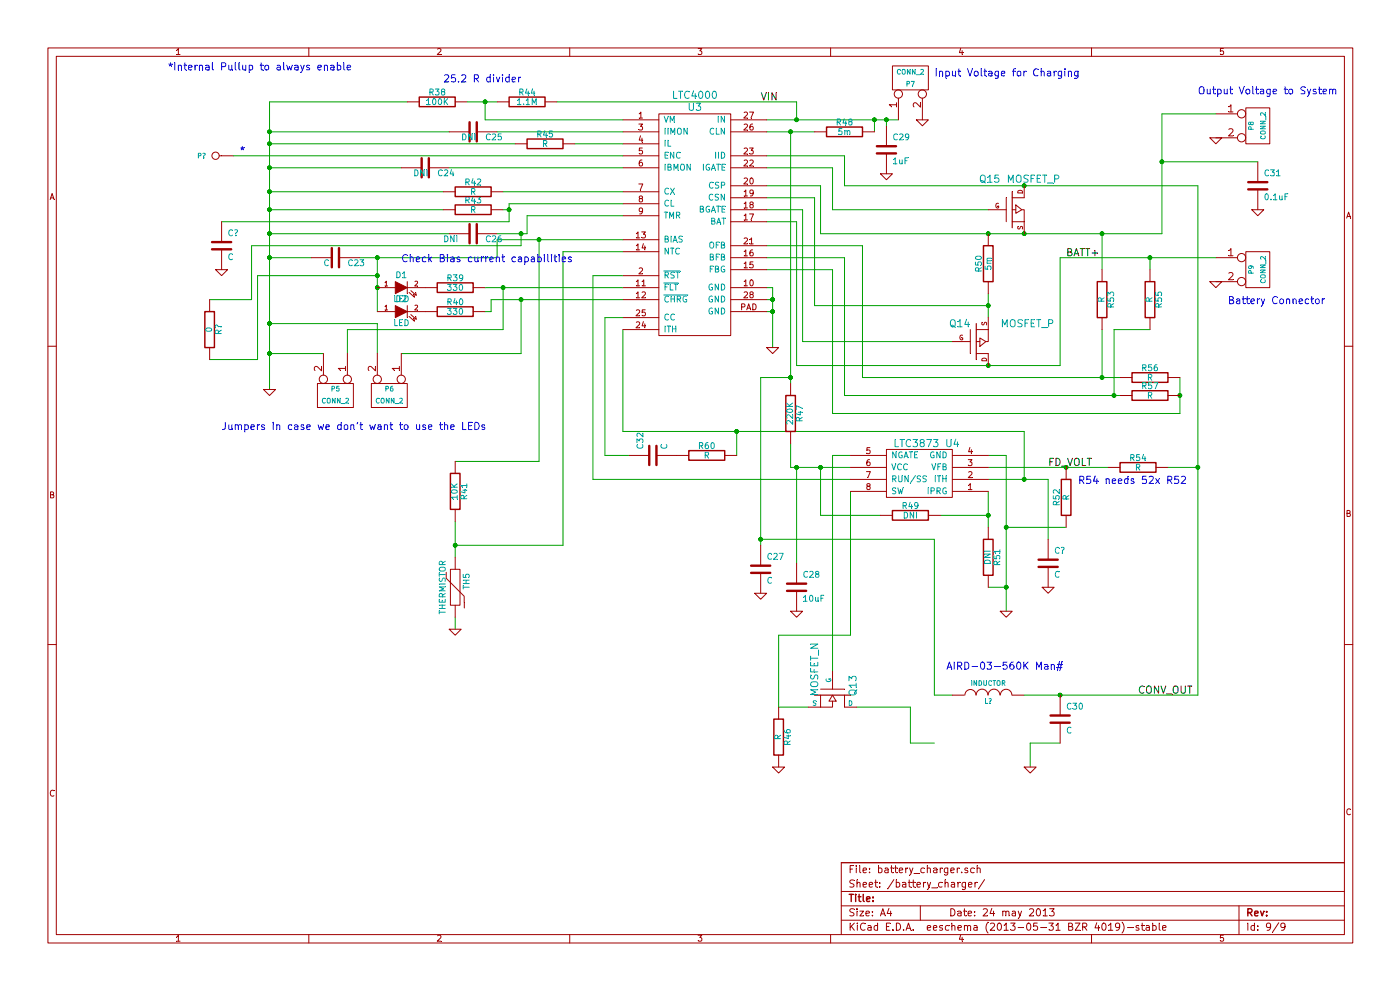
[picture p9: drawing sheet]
EESchema Schematic File Version 2  date 5/24/2013 4:40:19 PM
LIBS:power
LIBS:device
LIBS:transistors
LIBS:conn
LIBS:linear
LIBS:regul
LIBS:74xx
LIBS:cmos4000
LIBS:adc-dac
LIBS:memory
LIBS:xilinx
LIBS:special
LIBS:microcontrollers
LIBS:dsp
LIBS:microchip
LIBS:analog_switches
LIBS:motorola
LIBS:texas
LIBS:intel
LIBS:audio
LIBS:interface
LIBS:digital-audio
LIBS:philips
LIBS:display
LIBS:cypress
LIBS:siliconi
LIBS:opto
LIBS:atmel
LIBS:contrib
LIBS:valves
LIBS:schematic_lib
LIBS:Misc
LIBS:Connectors
LIBS:batt_test_parts-cache
EELAYER 25  0
EELAYER END
$Descr A4 11700 8267
encoding utf-8
Sheet 9 9
Title ""
Date "24 may 2013"
Rev ""
Comp ""
Comment1 ""
Comment2 ""
Comment3 ""
Comment4 ""
$EndDescr
Text Notes 2000 1300 0    60   ~ 0
*
$Comp
L CONN_1 P?
U 1 1
P 1800 1300
F 0 "P?" H 1880 1300 40  0000 L CNN
F 1 "CONN_1" H 1800 1355 30  0001 C CNN
	1    1800 1300
	-1   0    0    1   
$EndComp
Wire Wire Line
	5200 1300 1950 1300
Wire Wire Line
	1750 2500 2100 2500
Wire Wire Line
	2100 2500 2100 2050
Wire Wire Line
	2100 2050 4350 2050
Connection ~ 4350 1950
Wire Wire Line
	4350 2050 4350 1950
Connection ~ 8550 4000
Wire Wire Line
	8750 4500 8750 4000
Wire Wire Line
	8750 4000 8250 4000
Wire Wire Line
	7950 5800 7800 5800
Connection ~ 6150 3600
Wire Wire Line
	6150 3800 6150 3600
Connection ~ 8850 5800
Wire Wire Line
	7350 4300 6850 4300
Wire Wire Line
	6850 4300 6850 3900
Connection ~ 6350 4500
Wire Wire Line
	7800 5800 7800 4500
Wire Wire Line
	7800 4500 6350 4500
Wire Wire Line
	6600 3700 6600 3900
Wire Wire Line
	6750 5900 6500 5900
Wire Wire Line
	6950 5600 6950 3800
Connection ~ 10000 3900
Wire Wire Line
	10000 1550 10000 5800
Connection ~ 6650 3900
Wire Wire Line
	6650 3900 6650 4700
Wire Wire Line
	10000 3900 9750 3900
Connection ~ 8400 4400
Wire Wire Line
	8400 5100 8400 3800
Connection ~ 6850 3900
Connection ~ 9600 2150
Wire Wire Line
	9600 2150 9600 2250
Connection ~ 9200 3150
Wire Wire Line
	9200 2750 9200 3150
Wire Wire Line
	9350 3300 7050 3300
Connection ~ 9850 3300
Wire Wire Line
	9850 3450 6950 3450
Wire Wire Line
	9850 3450 9850 3150
Wire Wire Line
	6950 3450 6950 2250
Wire Wire Line
	6950 2250 6400 2250
Wire Wire Line
	7200 2050 7200 3150
Wire Wire Line
	7200 2050 6400 2050
Wire Wire Line
	3800 3850 4500 3850
Connection ~ 3800 4550
Wire Wire Line
	3800 4650 3800 4350
Wire Wire Line
	3800 4550 4700 4550
Wire Wire Line
	4700 4550 4700 2100
Wire Wire Line
	4700 2100 5200 2100
Connection ~ 3150 2150
Wire Wire Line
	3150 2150 3150 2600
Wire Wire Line
	2250 2150 2600 2150
Wire Wire Line
	4150 2000 4150 2150
Wire Wire Line
	4150 2000 5200 2000
Wire Wire Line
	2900 2950 2900 2750
Wire Wire Line
	2900 2750 4200 2750
Connection ~ 4200 2400
Wire Wire Line
	4200 2750 4200 2400
Connection ~ 2250 2700
Wire Wire Line
	2250 2700 3150 2700
Wire Wire Line
	3150 2700 3150 2950
Wire Wire Line
	4050 2400 5200 2400
Connection ~ 2250 1950
Wire Wire Line
	3750 1950 2250 1950
Connection ~ 2250 1750
Wire Wire Line
	3700 1750 2250 1750
Connection ~ 2250 1600
Wire Wire Line
	3700 1600 2250 1600
Connection ~ 2250 1400
Wire Wire Line
	3350 1400 2250 1400
Connection ~ 2250 1200
Wire Wire Line
	4300 1200 2250 1200
Connection ~ 2250 1100
Wire Wire Line
	3750 1100 2250 1100
Connection ~ 4050 850 
Wire Wire Line
	5200 1000 4050 1000
Wire Wire Line
	4050 1000 4050 850 
Wire Wire Line
	3900 850  4150 850 
Wire Wire Line
	8550 4000 8550 3600
Wire Wire Line
	8550 3600 5200 3600
Wire Wire Line
	5200 3600 5200 2750
Connection ~ 6650 1000
Wire Wire Line
	6650 1850 6650 3050
Wire Wire Line
	6650 1850 6400 1850
Connection ~ 8250 2550
Wire Wire Line
	8250 2650 8250 2450
Wire Wire Line
	8250 2550 6800 2550
Wire Wire Line
	6800 2550 6800 1650
Wire Wire Line
	6850 1550 6850 1950
Wire Wire Line
	6850 1550 6400 1550
Wire Wire Line
	7050 1300 7050 1550
Wire Wire Line
	10150 950  9700 950 
Wire Wire Line
	7050 1300 6400 1300
Wire Wire Line
	6600 3900 7100 3900
Wire Wire Line
	6600 3200 6600 1100
Connection ~ 7400 1000
Wire Wire Line
	7400 1050 7400 1000
Wire Wire Line
	6800 1100 6400 1100
Wire Wire Line
	6400 2600 6450 2600
Wire Wire Line
	6450 2900 6450 2400
Wire Wire Line
	6450 2400 6400 2400
Wire Wire Line
	6400 1000 7500 1000
Wire Wire Line
	6400 2500 6450 2500
Connection ~ 6450 2500
Connection ~ 6450 2600
Wire Wire Line
	7300 1000 7300 1100
Connection ~ 7300 1000
Connection ~ 6600 1100
Wire Wire Line
	8400 3800 8250 3800
Wire Wire Line
	6400 1400 6950 1400
Wire Wire Line
	6950 1400 6950 1750
Wire Wire Line
	6950 1750 8250 1750
Wire Wire Line
	6800 1650 6400 1650
Connection ~ 8250 1950
Wire Wire Line
	6400 1750 6700 1750
Wire Wire Line
	6700 1750 6700 2850
Wire Wire Line
	6700 2850 7950 2850
Wire Wire Line
	5200 2300 4950 2300
Wire Wire Line
	4950 2300 4950 4000
Wire Wire Line
	4950 4000 7100 4000
Wire Wire Line
	6650 1000 6650 850 
Wire Wire Line
	6650 850  4650 850 
Wire Wire Line
	3400 850  2250 850 
Wire Wire Line
	2250 850  2250 3250
Wire Wire Line
	4150 1100 5200 1100
Wire Wire Line
	4800 1200 5200 1200
Wire Wire Line
	3750 1400 5200 1400
Wire Wire Line
	4200 1600 5200 1600
Wire Wire Line
	5200 1700 4250 1700
Wire Wire Line
	4250 1750 4200 1750
Wire Wire Line
	5200 1800 4400 1800
Wire Wire Line
	4400 1800 4400 1950
Wire Wire Line
	4400 1950 4150 1950
Wire Wire Line
	4050 2600 4100 2600
Wire Wire Line
	4100 2600 4100 2500
Wire Wire Line
	4100 2500 5200 2500
Connection ~ 3150 2400
Wire Wire Line
	2700 2950 2250 2950
Connection ~ 2250 2950
Wire Wire Line
	3350 2950 4350 2950
Wire Wire Line
	4350 2950 4350 2500
Connection ~ 4350 2500
Connection ~ 2250 2150
Wire Wire Line
	4150 2150 3000 2150
Wire Wire Line
	4500 3850 4500 2000
Connection ~ 4500 2000
Wire Wire Line
	3800 5150 3800 5250
Wire Wire Line
	6850 1950 9700 1950
Wire Wire Line
	9700 1950 9700 950 
Connection ~ 8550 1950
Wire Wire Line
	6400 2150 7050 2150
Wire Wire Line
	7050 2150 7050 3300
Wire Wire Line
	7200 3150 9350 3150
Wire Wire Line
	9200 1950 9200 2250
Connection ~ 9200 1950
Wire Wire Line
	10150 2150 8850 2150
Wire Wire Line
	8850 2150 8850 3050
Wire Wire Line
	8850 3050 6650 3050
Connection ~ 8250 3050
Wire Wire Line
	9600 2750 9300 2750
Wire Wire Line
	9300 2750 9300 3300
Connection ~ 9300 3300
Wire Wire Line
	8250 4400 8250 4100
Wire Wire Line
	8250 4900 8400 4900
Connection ~ 8400 4900
Wire Wire Line
	7050 1550 10000 1550
Connection ~ 8550 1550
Wire Wire Line
	9250 3900 8250 3900
Connection ~ 8900 3900
Wire Wire Line
	8900 4400 8400 4400
Wire Wire Line
	6950 3800 7100 3800
Wire Wire Line
	7800 6200 7600 6200
Wire Wire Line
	8600 6400 8600 6200
Wire Wire Line
	8600 6200 8850 6200
Wire Wire Line
	7600 6200 7600 5900
Wire Wire Line
	7600 5900 7150 5900
Wire Wire Line
	7100 4100 7100 5300
Wire Wire Line
	7100 5300 6500 5300
Wire Wire Line
	6500 5300 6500 5900
Wire Wire Line
	6600 3150 6350 3150
Connection ~ 6600 3150
Wire Wire Line
	6350 3150 6350 4550
Wire Wire Line
	7850 4300 8250 4300
Connection ~ 8250 4300
Wire Wire Line
	5200 2650 5050 2650
Wire Wire Line
	5050 2650 5050 3800
Wire Wire Line
	5050 3800 5250 3800
Wire Wire Line
	9700 1350 10500 1350
Connection ~ 9700 1350
Wire Wire Line
	10000 5800 8550 5800
Wire Wire Line
	4250 1700 4250 1850
Wire Wire Line
	4250 1850 1850 1850
Connection ~ 4250 1750
Wire Wire Line
	1750 3000 2150 3000
Wire Wire Line
	2150 3000 2150 2300
Wire Wire Line
	2150 2300 3150 2300
Connection ~ 3150 2300
Text Notes 3350 2200 0    60   ~ 0
Check Bias current capabilities
$Comp
L R R?
U 1 1
P 1750 2750
F 0 "R?" V 1830 2750 50  0000 C CNN
F 1 "0" V 1750 2750 50  0000 C CNN
	1    1750 2750
	1    0    0    -1  
$EndComp
$Comp
L GND #PWR?
U 1 1
P 1850 2250
F 0 "#PWR?" H 1850 2250 30  0001 C CNN
F 1 "GND" H 1850 2180 30  0001 C CNN
	1    1850 2250
	1    0    0    -1  
$EndComp
$Comp
L C C?
U 1 1
P 1850 2050
F 0 "C?" H 1900 2150 50  0000 L CNN
F 1 "C" H 1900 1950 50  0000 L CNN
	1    1850 2050
	1    0    0    -1  
$EndComp
Text Notes 3700 700  0    60   ~ 0
25.2 R divider
$Comp
L GND #PWR?
U 1 1
P 8750 4900
F 0 "#PWR?" H 8750 4900 30  0001 C CNN
F 1 "GND" H 8750 4830 30  0001 C CNN
	1    8750 4900
	1    0    0    -1  
$EndComp
$Comp
L C C?
U 1 1
P 8750 4700
F 0 "C?" H 8800 4800 50  0000 L CNN
F 1 "C" H 8800 4600 50  0000 L CNN
	1    8750 4700
	1    0    0    -1  
$EndComp
Text Notes 7900 5600 0    60   ~ 0
AIRD-03-560K Man#
Text Notes 9000 4050 0    60   ~ 0
R54 needs 52x R52
$Comp
L INDUCTOR L?
U 1 1
P 8250 5800
F 0 "L?" V 8200 5800 40  0000 C CNN
F 1 "INDUCTOR" V 8350 5800 40  0000 C CNN
	1    8250 5800
	0    -1   -1   0   
$EndComp
$Comp
L R R60
U 1 1
P 5900 3800
F 0 "R60" V 5980 3800 50  0000 C CNN
F 1 "R" V 5900 3800 50  0000 C CNN
	1    5900 3800
	0    -1   -1   0   
$EndComp
$Comp
L C C32
U 1 1
P 5450 3800
F 0 "C32" H 5500 3900 50  0000 L CNN
F 1 "C" H 5500 3700 50  0000 L CNN
	1    5450 3800
	0    -1   -1   0   
$EndComp
Text Label 8900 2150 0    60   ~ 0
BATT+
Text Label 6350 850  0    60   ~ 0
VIN
Text Label 8750 3900 0    60   ~ 0
FD_VOLT
Text Label 9500 5800 0    60   ~ 0
CONV_OUT
$Comp
L GND #PWR011
U 1 1
P 6350 4950
F 0 "#PWR011" H 6350 4950 30  0001 C CNN
F 1 "GND" H 6350 4880 30  0001 C CNN
	1    6350 4950
	1    0    0    -1  
$EndComp
$Comp
L C C27
U 1 1
P 6350 4750
F 0 "C27" H 6400 4850 50  0000 L CNN
F 1 "C" H 6400 4650 50  0000 L CNN
	1    6350 4750
	1    0    0    -1  
$EndComp
$Comp
L R R47
U 1 1
P 6600 3450
F 0 "R47" V 6680 3450 50  0000 C CNN
F 1 "220K" V 6600 3450 50  0000 C CNN
	1    6600 3450
	1    0    0    -1  
$EndComp
$Comp
L GND #PWR012
U 1 1
P 6500 6400
F 0 "#PWR012" H 6500 6400 30  0001 C CNN
F 1 "GND" H 6500 6330 30  0001 C CNN
	1    6500 6400
	1    0    0    -1  
$EndComp
$Comp
L R R46
U 1 1
P 6500 6150
F 0 "R46" V 6580 6150 50  0000 C CNN
F 1 "R" V 6500 6150 50  0000 C CNN
	1    6500 6150
	1    0    0    -1  
$EndComp
$Comp
L C C30
U 1 1
P 8850 6000
F 0 "C30" H 8900 6100 50  0000 L CNN
F 1 "C" H 8900 5900 50  0000 L CNN
	1    8850 6000
	1    0    0    -1  
$EndComp
$Comp
L GND #PWR013
U 1 1
P 8600 6400
F 0 "#PWR013" H 8600 6400 30  0001 C CNN
F 1 "GND" H 8600 6330 30  0001 C CNN
	1    8600 6400
	1    0    0    -1  
$EndComp
$Comp
L MOSFET_N Q13
U 1 1
P 6950 5800
F 0 "Q13" H 6960 5970 60  0000 R CNN
F 1 "MOSFET_N" H 6960 5650 60  0000 R CNN
	1    6950 5800
	0    1    1    0   
$EndComp
$Comp
L GND #PWR014
U 1 1
P 6650 5100
F 0 "#PWR014" H 6650 5100 30  0001 C CNN
F 1 "GND" H 6650 5030 30  0001 C CNN
	1    6650 5100
	1    0    0    -1  
$EndComp
$Comp
L C C28
U 1 1
P 6650 4900
F 0 "C28" H 6700 5000 50  0000 L CNN
F 1 "10uF" H 6700 4800 50  0000 L CNN
	1    6650 4900
	1    0    0    -1  
$EndComp
$Comp
L R R52
U 1 1
P 8900 4150
F 0 "R52" V 8980 4150 50  0000 C CNN
F 1 "R" V 8900 4150 50  0000 C CNN
	1    8900 4150
	-1   0    0    1   
$EndComp
$Comp
L R R54
U 1 1
P 9500 3900
F 0 "R54" V 9580 3900 50  0000 C CNN
F 1 "R" V 9500 3900 50  0000 C CNN
	1    9500 3900
	0    -1   -1   0   
$EndComp
$Comp
L R R49
U 1 1
P 7600 4300
F 0 "R49" V 7680 4300 50  0000 C CNN
F 1 "DNI" V 7600 4300 50  0000 C CNN
	1    7600 4300
	0    -1   -1   0   
$EndComp
$Comp
L R R51
U 1 1
P 8250 4650
F 0 "R51" V 8330 4650 50  0000 C CNN
F 1 "DNI" V 8250 4650 50  0000 C CNN
	1    8250 4650
	1    0    0    -1  
$EndComp
$Comp
L R R55
U 1 1
P 9600 2500
F 0 "R55" V 9680 2500 50  0000 C CNN
F 1 "R" V 9600 2500 50  0000 C CNN
	1    9600 2500
	1    0    0    -1  
$EndComp
$Comp
L GND #PWR015
U 1 1
P 10150 2350
F 0 "#PWR015" H 10150 2350 30  0001 C CNN
F 1 "GND" H 10150 2280 30  0001 C CNN
	1    10150 2350
	1    0    0    -1  
$EndComp
Text Notes 10250 2550 0    60   ~ 0
Battery Connector
$Comp
L CONN_2 P9
U 1 1
P 10500 2250
F 0 "P9" V 10450 2250 40  0000 C CNN
F 1 "CONN_2" V 10550 2250 40  0000 C CNN
	1    10500 2250
	1    0    0    -1  
$EndComp
$Comp
L R R53
U 1 1
P 9200 2500
F 0 "R53" V 9280 2500 50  0000 C CNN
F 1 "R" V 9200 2500 50  0000 C CNN
	1    9200 2500
	1    0    0    -1  
$EndComp
$Comp
L R R56
U 1 1
P 9600 3150
F 0 "R56" V 9680 3150 50  0000 C CNN
F 1 "R" V 9600 3150 50  0000 C CNN
	1    9600 3150
	0    -1   -1   0   
$EndComp
$Comp
L R R57
U 1 1
P 9600 3300
F 0 "R57" V 9680 3300 50  0000 C CNN
F 1 "R" V 9600 3300 50  0000 C CNN
	1    9600 3300
	0    -1   -1   0   
$EndComp
$Comp
L GND #PWR016
U 1 1
P 3800 5250
F 0 "#PWR016" H 3800 5250 30  0001 C CNN
F 1 "GND" H 3800 5180 30  0001 C CNN
	1    3800 5250
	1    0    0    -1  
$EndComp
$Comp
L R R41
U 1 1
P 3800 4100
F 0 "R41" V 3880 4100 50  0000 C CNN
F 1 "10K" V 3800 4100 50  0000 C CNN
	1    3800 4100
	1    0    0    -1  
$EndComp
$Comp
L THERMISTOR TH5
U 1 1
P 3800 4900
F 0 "TH5" V 3900 4950 50  0000 C CNN
F 1 "THERMISTOR" V 3700 4900 50  0000 C CNN
	1    3800 4900
	1    0    0    -1  
$EndComp
$Comp
L C C23
U 1 1
P 2800 2150
F 0 "C23" V 2850 2250 50  0000 L CNN
F 1 "C" V 2850 2050 50  0000 L CNN
	1    2800 2150
	0    1    1    0   
$EndComp
Text Notes 1850 3600 0    60   ~ 0
Jumpers in case we don't want to use the LEDs
$Comp
L CONN_2 P6
U 1 1
P 3250 3300
F 0 "P6" V 3200 3300 40  0000 C CNN
F 1 "CONN_2" V 3300 3300 40  0000 C CNN
	1    3250 3300
	0    1    1    0   
$EndComp
$Comp
L CONN_2 P5
U 1 1
P 2800 3300
F 0 "P5" V 2750 3300 40  0000 C CNN
F 1 "CONN_2" V 2850 3300 40  0000 C CNN
	1    2800 3300
	0    1    1    0   
$EndComp
$Comp
L R R40
U 1 1
P 3800 2600
F 0 "R40" V 3880 2600 50  0000 C CNN
F 1 "330" V 3800 2600 50  0000 C CNN
	1    3800 2600
	0    -1   -1   0   
$EndComp
$Comp
L LED D2
U 1 1
P 3350 2600
F 0 "D2" H 3350 2700 50  0000 C CNN
F 1 "LED" H 3350 2500 50  0000 C CNN
	1    3350 2600
	1    0    0    -1  
$EndComp
$Comp
L LED D1
U 1 1
P 3350 2400
F 0 "D1" H 3350 2500 50  0000 C CNN
F 1 "LED" H 3350 2300 50  0000 C CNN
	1    3350 2400
	1    0    0    -1  
$EndComp
$Comp
L R R39
U 1 1
P 3800 2400
F 0 "R39" V 3880 2400 50  0000 C CNN
F 1 "330" V 3800 2400 50  0000 C CNN
	1    3800 2400
	0    -1   -1   0   
$EndComp
$Comp
L C C26
U 1 1
P 3950 1950
F 0 "C26" V 4000 2050 50  0000 L CNN
F 1 "DNI" V 4000 1700 50  0000 L CNN
	1    3950 1950
	0    1    1    0   
$EndComp
$Comp
L R R43
U 1 1
P 3950 1750
F 0 "R43" V 4030 1750 50  0000 C CNN
F 1 "R" V 3950 1750 50  0000 C CNN
	1    3950 1750
	0    -1   -1   0   
$EndComp
$Comp
L R R42
U 1 1
P 3950 1600
F 0 "R42" V 4030 1600 50  0000 C CNN
F 1 "R" V 3950 1600 50  0000 C CNN
	1    3950 1600
	0    -1   -1   0   
$EndComp
$Comp
L C C24
U 1 1
P 3550 1400
F 0 "C24" V 3600 1500 50  0000 L CNN
F 1 "DNI" V 3600 1300 50  0000 L CNN
	1    3550 1400
	0    1    1    0   
$EndComp
Text Notes 1400 600  0    60   ~ 0
*Internal Pullup to always enable
$Comp
L R R45
U 1 1
P 4550 1200
F 0 "R45" V 4630 1200 50  0000 C CNN
F 1 "R" V 4550 1200 50  0000 C CNN
	1    4550 1200
	0    1    -1   0   
$EndComp
$Comp
L C C25
U 1 1
P 3950 1100
F 0 "C25" V 4000 1200 50  0000 L CNN
F 1 "DNI" V 4000 1000 50  0000 L CNN
	1    3950 1100
	0    1    1    0   
$EndComp
$Comp
L GND #PWR017
U 1 1
P 2250 3250
F 0 "#PWR017" H 2250 3250 30  0001 C CNN
F 1 "GND" H 2250 3180 30  0001 C CNN
	1    2250 3250
	1    0    0    -1  
$EndComp
$Comp
L R R38
U 1 1
P 3650 850
F 0 "R38" V 3730 850 50  0000 C CNN
F 1 "100K" V 3650 850 50  0000 C CNN
	1    3650 850 
	0    -1   -1   0   
$EndComp
$Comp
L R R44
U 1 1
P 4400 850
F 0 "R44" V 4480 850 50  0000 C CNN
F 1 "1.1M" V 4400 850 50  0000 C CNN
	1    4400 850 
	0    -1   -1   0   
$EndComp
$Comp
L MOSFET_P Q14
U 1 1
P 8150 2850
F 0 "Q14" H 8100 2700 60  0000 R CNN
F 1 "MOSFET_P" H 8800 2700 60  0000 R CNN
	1    8150 2850
	1    0    0    1   
$EndComp
$Comp
L R R50
U 1 1
P 8250 2200
F 0 "R50" V 8330 2200 50  0000 C CNN
F 1 "5m" V 8250 2200 50  0000 C CNN
	1    8250 2200
	-1   0    0    1   
$EndComp
Text Notes 10000 800  0    60   ~ 0
Output Voltage to System
$Comp
L GND #PWR018
U 1 1
P 10150 1150
F 0 "#PWR018" H 10150 1150 30  0001 C CNN
F 1 "GND" H 10150 1080 30  0001 C CNN
	1    10150 1150
	1    0    0    -1  
$EndComp
$Comp
L CONN_2 P8
U 1 1
P 10500 1050
F 0 "P8" V 10450 1050 40  0000 C CNN
F 1 "CONN_2" V 10550 1050 40  0000 C CNN
	1    10500 1050
	1    0    0    -1  
$EndComp
$Comp
L GND #PWR019
U 1 1
P 10500 1750
F 0 "#PWR019" H 10500 1750 30  0001 C CNN
F 1 "GND" H 10500 1680 30  0001 C CNN
	1    10500 1750
	1    0    0    -1  
$EndComp
$Comp
L C C31
U 1 1
P 10500 1550
F 0 "C31" H 10550 1650 50  0000 L CNN
F 1 "0.1uF" H 10550 1450 50  0000 L CNN
	1    10500 1550
	1    0    0    -1  
$EndComp
$Comp
L MOSFET_P Q15
U 1 1
P 8450 1750
F 0 "Q15" H 8350 2000 60  0000 R CNN
F 1 "MOSFET_P" H 8850 2000 60  0000 R CNN
	1    8450 1750
	1    0    0    -1  
$EndComp
$Comp
L GND #PWR020
U 1 1
P 8400 5100
F 0 "#PWR020" H 8400 5100 30  0001 C CNN
F 1 "GND" H 8400 5030 30  0001 C CNN
	1    8400 5100
	1    0    0    -1  
$EndComp
$Comp
L LTC3873 U4
U 1 1
P 7650 4250
F 0 "U4" H 7350 3700 60  0000 C CNN
F 1 "LTC3873" H 7650 3700 60  0000 C CNN
	1    7650 4250
	-1   0    0    1   
$EndComp
$Comp
L GND #PWR021
U 1 1
P 7400 1450
F 0 "#PWR021" H 7400 1450 30  0001 C CNN
F 1 "GND" H 7400 1380 30  0001 C CNN
	1    7400 1450
	1    0    0    -1  
$EndComp
$Comp
L C C29
U 1 1
P 7400 1250
F 0 "C29" H 7450 1350 50  0000 L CNN
F 1 "1uF" H 7450 1150 50  0000 L CNN
	1    7400 1250
	1    0    0    -1  
$EndComp
$Comp
L R R48
U 1 1
P 7050 1100
F 0 "R48" V 7130 1100 50  0000 C CNN
F 1 "5m" V 7050 1100 50  0000 C CNN
	1    7050 1100
	0    -1   -1   0   
$EndComp
$Comp
L GND #PWR022
U 1 1
P 6450 2900
F 0 "#PWR022" H 6450 2900 30  0001 C CNN
F 1 "GND" H 6450 2830 30  0001 C CNN
	1    6450 2900
	1    0    0    -1  
$EndComp
$Comp
L GND #PWR023
U 1 1
P 7700 1000
F 0 "#PWR023" H 7700 1000 30  0001 C CNN
F 1 "GND" H 7700 930 30  0001 C CNN
	1    7700 1000
	1    0    0    -1  
$EndComp
Text Notes 7800 650  0    60   ~ 0
Input Voltage for Charging
$Comp
L CONN_2 P7
U 1 1
P 7600 650
F 0 "P7" V 7550 650 40  0000 C CNN
F 1 "CONN_2" V 7650 650 40  0000 C CNN
	1    7600 650 
	0    -1   -1   0   
$EndComp
$Comp
L LTC4000 U3
U 1 1
P 5800 900
F 0 "U3" H 5800 900 60  0000 C CNN
F 1 "LTC4000" H 5800 1000 60  0000 C CNN
	1    5800 900 
	1    0    0    -1  
$EndComp
$EndSCHEMATC
